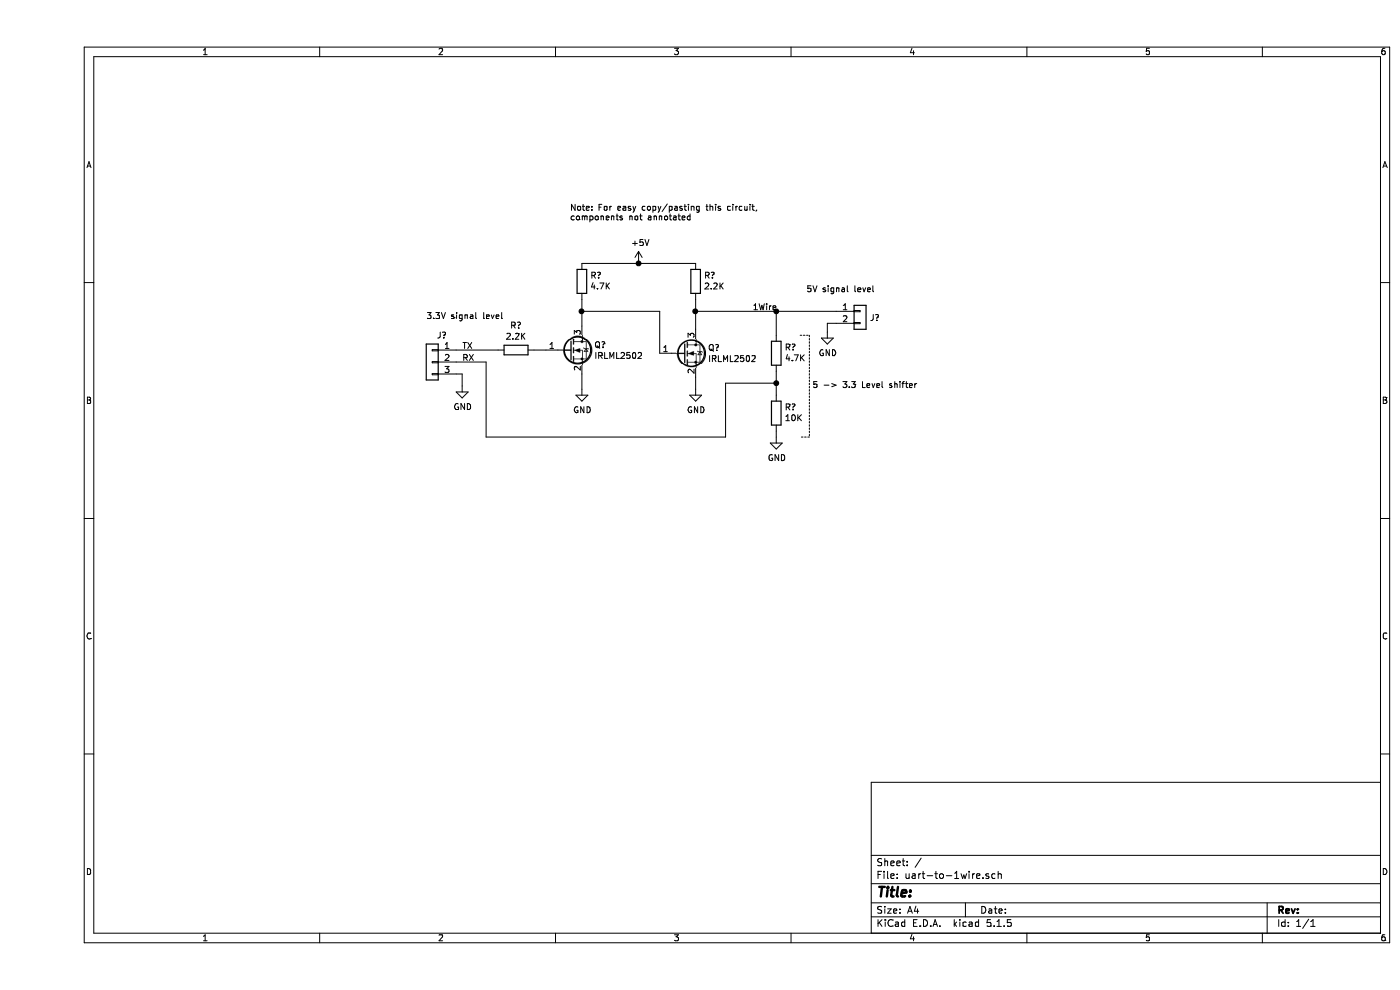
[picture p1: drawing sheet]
EESchema Schematic File Version 4
EELAYER 30 0
EELAYER END
$Descr A4 11693 8268
encoding utf-8
Sheet 1 1
Title ""
Date ""
Rev ""
Comp ""
Comment1 ""
Comment2 ""
Comment3 ""
Comment4 ""
$EndDescr
$Comp
L Transistor_FET:IRLML2060 Q?
U 1 1
P 4450 2925
F 0 "Q?" H 4654 2971 50  0000 L CNN
F 1 "IRLML2502" H 4654 2880 50  0000 L CNN
F 2 "Package_TO_SOT_SMD:SOT-23" H 4650 2850 50  0001 L CIN
F 3 "https://static.chipdip.ru/lib/144/DOC000144667.pdf" H 4450 2925 50  0001 L CNN
	1    4450 2925
	1    0    0    -1  
$EndComp
$Comp
L Device:R R?
U 1 1
P 4000 2925
F 0 "R?" V 3793 2925 50  0000 C CNN
F 1 "2.2K" V 3884 2925 50  0000 C CNN
F 2 "" V 3930 2925 50  0001 C CNN
F 3 "~" H 4000 2925 50  0001 C CNN
	1    4000 2925
	0    1    1    0   
$EndComp
$Comp
L Device:R R?
U 1 1
P 4550 2350
F 0 "R?" H 4480 2304 50  0000 R CNN
F 1 "4.7K" H 4480 2395 50  0000 R CNN
F 2 "" V 4480 2350 50  0001 C CNN
F 3 "~" H 4550 2350 50  0001 C CNN
	1    4550 2350
	-1   0    0    1   
$EndComp
$Comp
L Transistor_FET:IRLML2060 Q?
U 1 1
P 5400 2950
F 0 "Q?" H 5604 2996 50  0000 L CNN
F 1 "IRLML2502" H 5604 2905 50  0000 L CNN
F 2 "Package_TO_SOT_SMD:SOT-23" H 5600 2875 50  0001 L CIN
F 3 "https://static.chipdip.ru/lib/144/DOC000144667.pdf" H 5400 2950 50  0001 L CNN
	1    5400 2950
	1    0    0    -1  
$EndComp
$Comp
L Device:R R?
U 1 1
P 5500 2350
F 0 "R?" H 5430 2304 50  0000 R CNN
F 1 "2.2K" H 5430 2395 50  0000 R CNN
F 2 "" V 5430 2350 50  0001 C CNN
F 3 "~" H 5500 2350 50  0001 C CNN
	1    5500 2350
	-1   0    0    1   
$EndComp
Wire Wire Line
	4550 2725 4550 2600
Wire Wire Line
	4550 2600 5200 2600
Wire Wire Line
	5200 2600 5200 2950
Connection ~ 4550 2600
Wire Wire Line
	4550 2600 4550 2500
Wire Wire Line
	4150 2925 4250 2925
Wire Wire Line
	4550 2200 5025 2200
$Comp
L power:GND #PWR?
U 1 1
P 5500 3250
F 0 "#PWR?" H 5500 3000 50  0001 C CNN
F 1 "GND" H 5505 3077 50  0000 C CNN
F 2 "" H 5500 3250 50  0001 C CNN
F 3 "" H 5500 3250 50  0001 C CNN
	1    5500 3250
	1    0    0    -1  
$EndComp
$Comp
L power:GND #PWR?
U 1 1
P 4550 3250
F 0 "#PWR?" H 4550 3000 50  0001 C CNN
F 1 "GND" H 4555 3077 50  0000 C CNN
F 2 "" H 4550 3250 50  0001 C CNN
F 3 "" H 4550 3250 50  0001 C CNN
	1    4550 3250
	1    0    0    -1  
$EndComp
Wire Wire Line
	4550 3250 4550 3125
Wire Wire Line
	5500 3250 5500 3150
$Comp
L Device:R R?
U 1 1
P 6175 2950
F 0 "R?" H 6105 2904 50  0000 R CNN
F 1 "4.7K" H 6105 2995 50  0000 R CNN
F 2 "" V 6105 2950 50  0001 C CNN
F 3 "~" H 6175 2950 50  0001 C CNN
	1    6175 2950
	-1   0    0    1   
$EndComp
$Comp
L Device:R R?
U 1 1
P 6175 3450
F 0 "R?" H 6105 3404 50  0000 R CNN
F 1 "10K" H 6105 3495 50  0000 R CNN
F 2 "" V 6105 3450 50  0001 C CNN
F 3 "~" H 6175 3450 50  0001 C CNN
	1    6175 3450
	-1   0    0    1   
$EndComp
Wire Wire Line
	5500 2500 5500 2600
Wire Wire Line
	5500 2600 6175 2600
Wire Wire Line
	6175 2600 6175 2800
Connection ~ 5500 2600
Wire Wire Line
	5500 2600 5500 2750
Wire Wire Line
	6175 3300 6175 3200
$Comp
L power:GND #PWR?
U 1 1
P 6175 3650
F 0 "#PWR?" H 6175 3400 50  0001 C CNN
F 1 "GND" H 6180 3477 50  0000 C CNN
F 2 "" H 6175 3650 50  0001 C CNN
F 3 "" H 6175 3650 50  0001 C CNN
	1    6175 3650
	1    0    0    -1  
$EndComp
Wire Wire Line
	6175 3650 6175 3600
$Comp
L Connector_Generic:Conn_01x03 J?
U 1 1
P 3300 3025
F 0 "J?" H 3218 3250 50  0000 C CNN
F 1 "Uart" H 3218 3251 50  0001 C CNN
F 2 "" H 3300 3025 50  0001 C CNN
F 3 "~" H 3300 3025 50  0001 C CNN
	1    3300 3025
	-1   0    0    -1  
$EndComp
Wire Wire Line
	3500 2925 3850 2925
Wire Wire Line
	6175 3200 5750 3200
Wire Wire Line
	5750 3200 5750 3650
Wire Wire Line
	5750 3650 3750 3650
Wire Wire Line
	3750 3650 3750 3025
Wire Wire Line
	3750 3025 3500 3025
Connection ~ 6175 3200
Wire Wire Line
	6175 3200 6175 3100
$Comp
L power:GND #PWR?
U 1 1
P 3550 3225
F 0 "#PWR?" H 3550 2975 50  0001 C CNN
F 1 "GND" H 3555 3052 50  0000 C CNN
F 2 "" H 3550 3225 50  0001 C CNN
F 3 "" H 3550 3225 50  0001 C CNN
	1    3550 3225
	1    0    0    -1  
$EndComp
Wire Wire Line
	3500 3125 3550 3125
Wire Wire Line
	3550 3125 3550 3225
Text Label 3550 2925 0    50   ~ 0
TX
Text Label 3550 3025 0    50   ~ 0
RX
Text Label 5975 2600 0    50   ~ 0
1Wire
$Comp
L power:+5V #PWR?
U 1 1
P 5025 2200
F 0 "#PWR?" H 5025 2050 50  0001 C CNN
F 1 "+5V" H 5040 2373 50  0000 C CNN
F 2 "" H 5025 2200 50  0001 C CNN
F 3 "" H 5025 2200 50  0001 C CNN
	1    5025 2200
	1    0    0    -1  
$EndComp
Connection ~ 5025 2200
Wire Wire Line
	5025 2200 5500 2200
Text Notes 6425 2450 0    50   ~ 0
5V signal level
Text Notes 3250 2675 0    50   ~ 0
3.3V signal level
Text Notes 6475 3250 0    50   ~ 0
5 -> 3.3 Level shifter
Wire Notes Line
	6375 2800 6450 2800
Wire Notes Line
	6450 2800 6450 3650
Wire Notes Line
	6450 3650 6375 3650
$Comp
L Connector_Generic:Conn_01x02 J?
U 1 1
P 6875 2600
F 0 "J?" H 6955 2546 50  0000 L CNN
F 1 "1Wire" H 6955 2501 50  0001 L CNN
F 2 "" H 6875 2600 50  0001 C CNN
F 3 "~" H 6875 2600 50  0001 C CNN
	1    6875 2600
	1    0    0    -1  
$EndComp
Wire Wire Line
	6175 2600 6675 2600
Connection ~ 6175 2600
$Comp
L power:GND #PWR?
U 1 1
P 6600 2775
F 0 "#PWR?" H 6600 2525 50  0001 C CNN
F 1 "GND" H 6605 2602 50  0000 C CNN
F 2 "" H 6600 2775 50  0001 C CNN
F 3 "" H 6600 2775 50  0001 C CNN
	1    6600 2775
	1    0    0    -1  
$EndComp
Wire Wire Line
	6675 2700 6600 2700
Wire Wire Line
	6600 2700 6600 2775
Text Notes 4450 1850 0    50   ~ 0
Note: For easy copy/pasting this circuit,\ncomponents not annotated
$EndSCHEMATC
